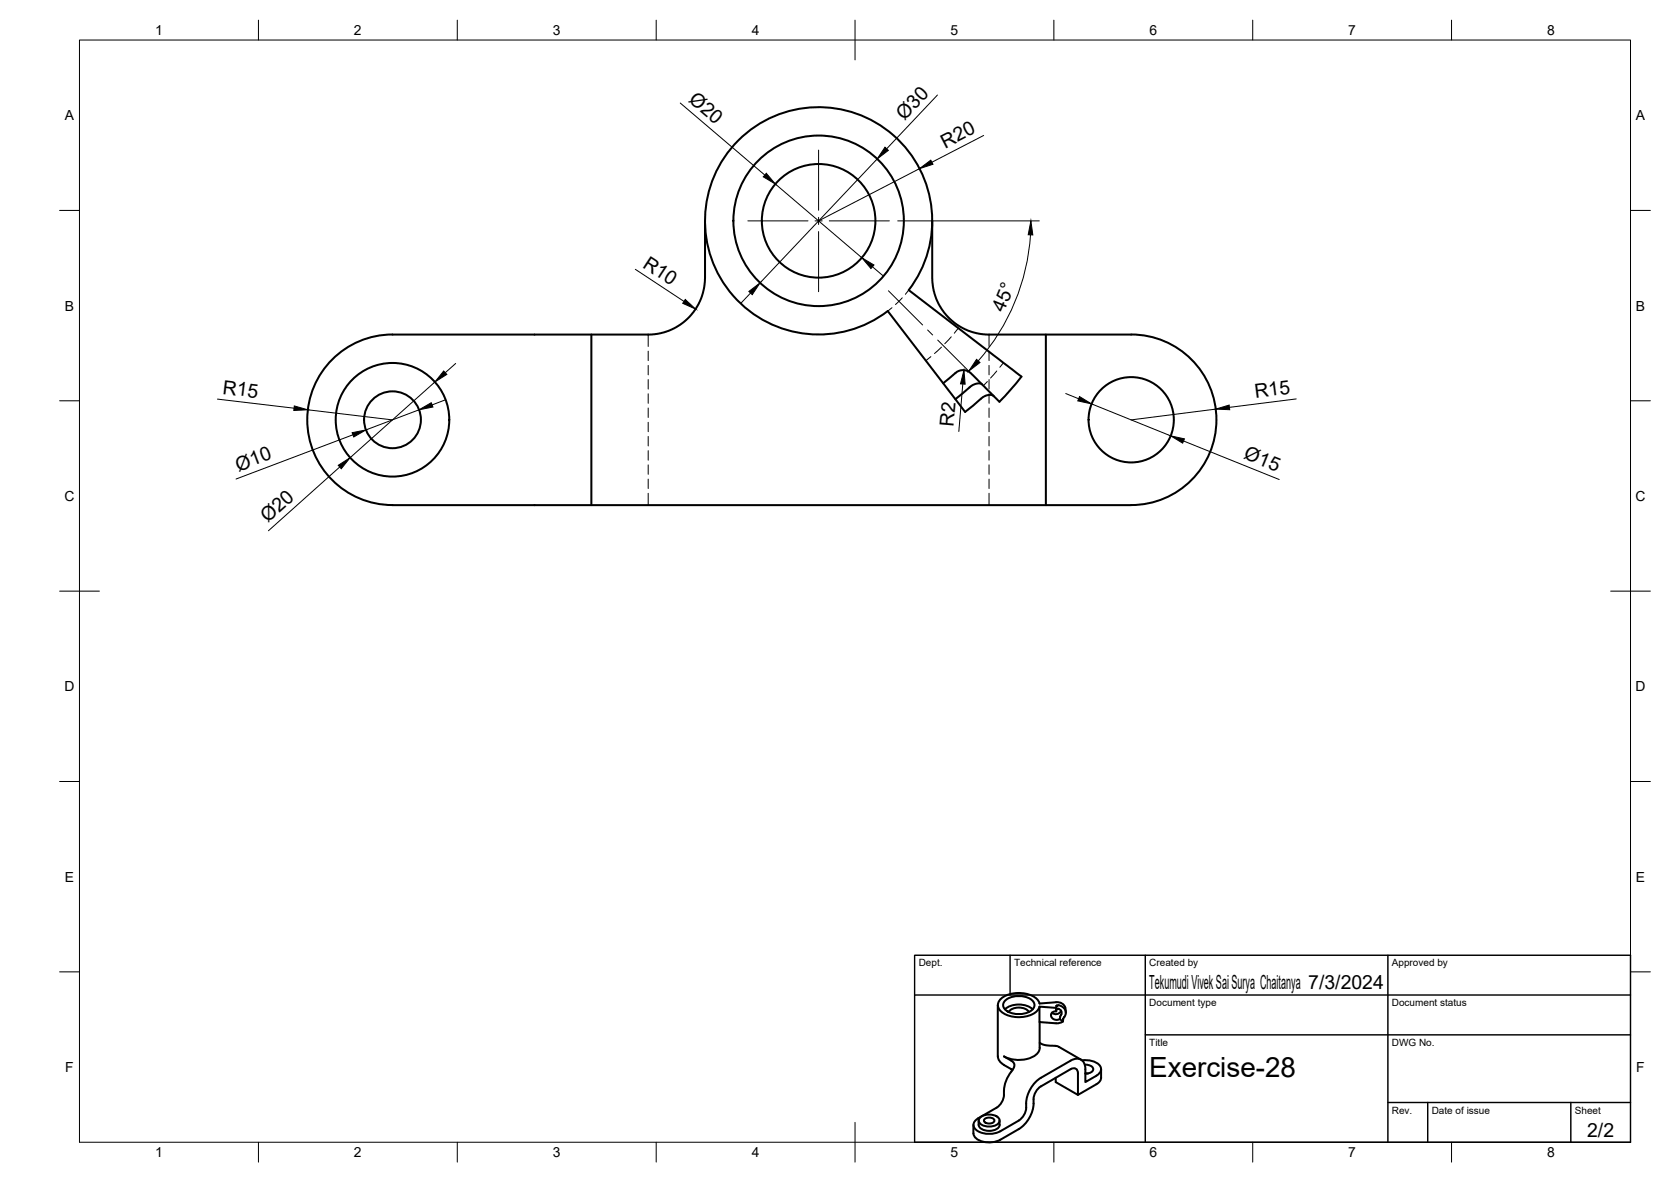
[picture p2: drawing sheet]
<svg xmlns="http://www.w3.org/2000/svg" width="420mm" height="297mm" viewBox="0 0 420 297" stroke-linecap="round" stroke-linejoin="round" font-family="sans-serif">
<!-- layer: Visible -->
<g fill="none" stroke="#000" stroke-width=".51">
<path d="M177.3 55.5l-.1 15-.2 1.9-.5 2-1.4 3-1.8 2.2-2.2 2-3.1 1.6-2.3 .6-2.3 .3h-64.7M234.4 55.5v14.5l.2 2.1 .4 1.8 1.1 2.7 1.3 2 1.9 2 2.5 1.7 2.7 1.2 3.7 .6h36.2M223.2 78.2l19.5 25.3 3.9-3.3M228.5 72.9l28.3 21.7-2.3 2.9-3.2 3.5-7.1-7.2a2.87 2.87 0 0 0-4-.1l-3 2.6M228.5 72.9a28.6 28.6 0 0 0-16.5-45.3 28.6 28.6 0 0 0-34.1 34.1 28.6 28.6 0 0 0 45.3 16.5M98.7 84.1a21.4 21.4 0 0 0-21.4 21.4 21.4 21.4 0 0 0 21.4 21.4h185.7a21.4 21.4 0 0 0 21.5-21.4 21.4 21.4 0 0 0-21.5-21.4M148.7 84.1v42.8M246.9 96.6l-.9-.3-1.4 .5-4.4 3.5M249.9 99.6l-.6-.3h-1.1l-1.6 .9M263 84.1v42.8M250.9 252.6v12.9M252.7 253.6a5.6 5.6 0 0 1 7 0"/>
<path d="M252.8 251.4a5.5 5.5 0 0 1 7.1 .4 1.91 1.91 0 0 1-1.6 2.7 5.5 5.5 0 0 1-5.9-1.2 1.48 1.48 0 0 1 .4-1.9zM253.6 254.3a3.5 3.5 0 0 1 5.1 0M261.4 253a4.2 4.2 0 0 1-3.6 2.5 6.9 6.9 0 0 1-6.5-1.8 2.18 2.18 0 0 1 1-3.2 7.8 7.8 0 0 1 8.5 .6l.6 1.1 4.2-.3a2.27 2.27 0 0 1 2.4 2.2v.4M261.4 256.8v6.5a4 4 0 0 1-4 3l-1.5 .1-1.5-.2-1.9-.7 2.1 1.2 .4 .6v.9l-.7 1.1M265.6 254.2v-.9l-4.2-.3v3.8l4.5 .4 1.3-.5M265.6 254.1l.1-.5 .3-.1a1.03 1.03 0 0 1 .8 1.5l-.2 .6M265.6 253.3v-.5l.3-.2a1.82 1.82 0 0 1 1.8 .9 1.82 1.82 0 0 1-.1 2M265.6 254.1a1.07 1.07 0 0 0-1.3 1 1.07 1.07 0 0 0 1 1.2l1.2-.2M266.5 256.1l.7 .6M266.6 255.6l-.1 .4M266.8 254a1.48 1.48 0 0 1-2.3 .5M267.3 256.2l-.1 .5"/>
<path d="M267.6 255.6l-.3 .6M250.9 265.5l.4 1.1 1.2 1M252.4 267.6l2.2 1.3M254.3 269.3a8.9 8.9 0 0 0-1.9 6.4l-.4 1-1 1.4-5.1 3a1.7 1.7 0 0 0-1.1 1.6 1.7 1.7 0 0 0 1.1 1.6 6.2 6.2 0 0 0 5.6 0l4.7-2.7a4.4 4.4 0 0 0 1.8-4.3M259.9 277.3a8.2 8.2 0 0 1-3.7 6.4l-4.7 2.7a5.7 5.7 0 0 1-6.4-.7l-.3-.9v-2.1M261.4 262.1l1.3 .5 3.3 .4 5.8 3.3M265.5 270.9v1l5.5 3.3M269.2 268.7l-7.5 4.3a4.3 4.3 0 0 0-1.8 4.3M269.2 268.7a1.13 1.13 0 0 1 1.3-.1 1.13 1.13 0 0 1 .5 1.2v5.4l5.4-3.3 .5-1.1v-2.1M272.1 266.5a4.7 4.7 0 0 1 4.6 1.6 1.69 1.69 0 0 1-1 2.2l-2.8 1.6v-3.2a2.26 2.26 0 0 0-1.1-2.4 2.26 2.26 0 0 0-2.6 .3l-7.5 4.3a8.2 8.2 0 0 0-3.7 6.4M272.8 267.6a1.6 1.6 0 0 1 2 1.3l-.7 .7-1.2 .2M272.9 269.7l.7 .1"/>
<path d="M246.1 281.6v1.1M246.1 282.7a2.32 2.32 0 0 0 2.6 1.5 2.32 2.32 0 0 0 2.7-1.5M246.4 280.9a3.6 3.6 0 0 1 4.9 .3 1.58 1.58 0 0 1-1.7 1.8h-1.7a1.58 1.58 0 0 1-1.7-1.8zM247.5 281.3a1.64 1.64 0 0 1 2.5 .3 1.54 1.54 0 0 1-2.6 0zM251.3 281.6v1.1"/>
<circle cx="205.8" cy="55.5" r="14.3"/>
<circle cx="205.8" cy="55.5" r="21.4"/>
<circle cx="98.7" cy="105.5" r="14.3"/>
<circle cx="98.7" cy="105.5" r="7.1"/>
<circle cx="284.4" cy="105.5" r="10.7"/>
</g>
<!-- layer: Hidden -->
<g fill="none" stroke="#000" stroke-width=".25">
<path d="M224.3 77.3l-1.1 .9M226.9 74.9l-1.7 1.6M228.5 72.9l-.9 1.1M163 84.1v3M163 88.3v2.3M163 91.8v2.4M163 95.4v2.4M163 99v2.4M234.1 89.6l-1.3 1M236.7 87.2l-1.7 1.6M239.2 84.7l-1.6 1.7M241 82.5l-1.1 1.2"/>
<path d="M248.3 95.9l-1.1 1M248.7 84.1v3M248.7 88.3v2.3M248.7 91.8v2.4M248.7 95.4v2.4M248.7 99v2.4M250.6 93.2l-1.5 1.8M252.3 91.2l-.9 1.1M163 102.5v2.4M163 106.1v2.4M163 109.7v2.4M163 113.2v2.4"/>
<path d="M163 116.8v2.4M248.7 102.5v2.4M248.7 106.1v2.4M248.7 109.7v2.4M248.7 113.2v2.4M248.7 116.8v2.4M163 120.4v2.4M163 124v2.9M248.7 120.4v2.4M248.7 124v2.9"/>
</g>
<!-- layer: BORDER -->
<g fill="none" stroke="#000" stroke-width=".25">
<path d="M20 10.1h390v276.9h-390zM65 5.1v5M115 5.1v5M165 5.1v5M215 5.1v10M265 5.1v5M315 5.1v5M365 5.1v5M15 52.9h5M410 52.9h5M15 100.7h5M410 100.7h5"/>
<path d="M15 148.6h10M405 148.6h10M15 196.4h5M410 196.4h5M15 244.2h5M410 244.2h5M65 287v5M115 287v5M165 287v5M215 282.1v9.9M265 287v5M315 287v5"/>
<path d="M365 287v5"/>
</g>
<!-- layer: TITLEBLOCK -->
<path d="M230 240.1h180v46.9h-180zM230 250h180M254 240.1v9.9M288 240.1v46.9M349 240.1v46.9M288 260.1h122M349 277.1h61M359 277.1v9.9M395 277.1v9.9" fill="none" stroke="#000" stroke-width=".36"/>
<!-- layer: FD_Dimensions -->
<g fill="none" stroke="#000" stroke-width=".25">
<path d="M171 25.9l21.3 18.1M220.6 39.9l-29.5 31.2M235.7 23.9l-12.8 13.5M247.3 34l-13 6.8M195 46.3l21.7 18.5M225.7 55.5h35.6M231.2 42.4l-25.4 13.1M259.1 59a53.4 53.4 0 0 1-13.1 31.7M159.7 67.7l12.3 8M188.7 73.6l-2.4 2.6M219.4 67l2.6 2.3M109.3 96l-21.3 19"/>
<path d="M114.6 91.3l-2.6 2.4M242.1 96.5l-1 11.9M268 98.9l3.2 1.3M54.7 100.3l19.2 2.3M77.4 103l21.3 2.5M85.4 117.4l-17.9 16M88.7 109.3l-29.3 11.1M105.4 103l-13.4 5M111.9 100.5l-3.3 1.3M274.5 101.5l19.8 8M297.6 110.8l24 9.7M305.7 102.8l-21.3 2.7"/>
<path d="M325.9 100.3l-16.8 2.1"/>
</g>
<g fill="#000" stroke="#000" stroke-width=".25">
<path d="M222.5 37l.9 .8-2.8 2.1zM192.7 43.5l2.3 2.8-3.1-1.9zM231.2 42.4l2.8-2.2 .6 1.1zM259.2 55.5l.5 3.5h-1.2zM172.3 75.3l2.6 2.4-3.2-1.5zM188.3 73.2l2.8-2.1-2 2.9zM216.7 64.8l3.1 1.8-.8 .9zM111.6 93.2l.8 .9-3.1 1.9zM242.4 93l.3 3.5h-1.2zM245.6 90.3l.8 .8-2.8 2.2zM271.4 99.7l3.1 1.8-3.5-.8zM74 102l3.4 1-3.5 .2z"/>
<path d="M85 116.9l3-1.9-2.2 2.8zM88.5 108.7l3.5-.7-3.1 1.8zM105.4 103l3-1.8 .5 1.1zM294.3 109.5l3.5 .8-.4 1.1zM305.7 102.8l3.4-1 .1 1.2z"/>
</g>
<!-- layer: Smart Centers -->
<path d="M205.8 37.7v15.1M188 55.5h15.2M204.9 55.5h1.8M205.8 54.6v1.8M205.8 58.2v15.1M208.5 55.5h15.1M223.4 73.1l8.6 8.6M233.2 82.9l1.3 1.3M235.8 85.5l8.6 8.6" fill="none" stroke="#000" stroke-width=".25"/>
<text font-size="7" x="289" y="270.6">Exercise-28</text>
<g font-size="4.9">
<text x="173" y="25.5" transform="rotate(40 173 25.5)">Ø20</text>
<text x="227.5" y="30.4" transform="rotate(-47 227.5 30.4)">Ø30</text>
<text x="237.7" y="37.4" transform="rotate(-27 237.7 37.4)">R20</text>
<text x="161.4" y="67" transform="rotate(33 161.4 67)">R10</text>
<text x="252.4" y="78.7" transform="rotate(-68 252.4 78.7)">45°</text>
<text x="55.9" y="99" transform="rotate(7 55.9 99)">R15</text>
<text x="315.7" y="100.1" transform="rotate(-7 315.7 100.1)">R15</text>
<text x="239.8" y="107.3" transform="rotate(-85 239.8 107.3)">R2</text>
<text x="59.9" y="118.5" transform="rotate(-21 59.9 118.5)">Ø10</text>
<text x="312.5" y="115.2" transform="rotate(22 312.5 115.2)">Ø15</text>
<text x="67.4" y="131.4" transform="rotate(-42 67.4 131.4)">Ø20</text>
<text x="289" y="248.5">Tekumudi Vivek Sai Surya Chaitanya 7/3/2024</text>
<text x="399.1" y="285.7">2/2</text>
</g>
<g font-size="3.5">
<text x="39" y="8.8">1</text>
<text x="89" y="8.8">2</text>
<text x="139" y="8.8">3</text>
<text x="189" y="8.8">4</text>
<text x="239" y="8.8">5</text>
<text x="289" y="8.8">6</text>
<text x="339" y="8.8">7</text>
<text x="389" y="8.8">8</text>
<text x="16.3" y="30.2">A</text>
<text x="411.3" y="30.2">A</text>
<text x="16.3" y="78">B</text>
<text x="411.3" y="78">B</text>
<text x="16.2" y="125.9">C</text>
<text x="411.2" y="125.9">C</text>
<text x="16.2" y="173.7">D</text>
<text x="411.2" y="173.7">D</text>
<text x="16.3" y="221.6">E</text>
<text x="411.3" y="221.6">E</text>
<text x="16.4" y="269.4">F</text>
<text x="411.4" y="269.4">F</text>
<text x="39" y="290.8">1</text>
<text x="89" y="290.8">2</text>
<text x="139" y="290.8">3</text>
<text x="189" y="290.8">4</text>
<text x="239" y="290.8">5</text>
<text x="289" y="290.8">6</text>
<text x="339" y="290.8">7</text>
<text x="389" y="290.8">8</text>
</g>
<g font-size="2.5">
<text x="231" y="242.9">Dept.</text>
<text x="255" y="242.9">Technical reference</text>
<text x="289" y="242.9">Created by</text>
<text x="350" y="242.9">Approved by</text>
<text x="289" y="252.8">Document type</text>
<text x="350" y="252.8">Document status</text>
<text x="289" y="262.9">Title</text>
<text x="350" y="262.9">DWG No.</text>
<text x="350" y="279.9">Rev.</text>
<text x="360" y="279.9">Date of issue</text>
<text x="396" y="279.9">Sheet</text>
</g>
</svg>
